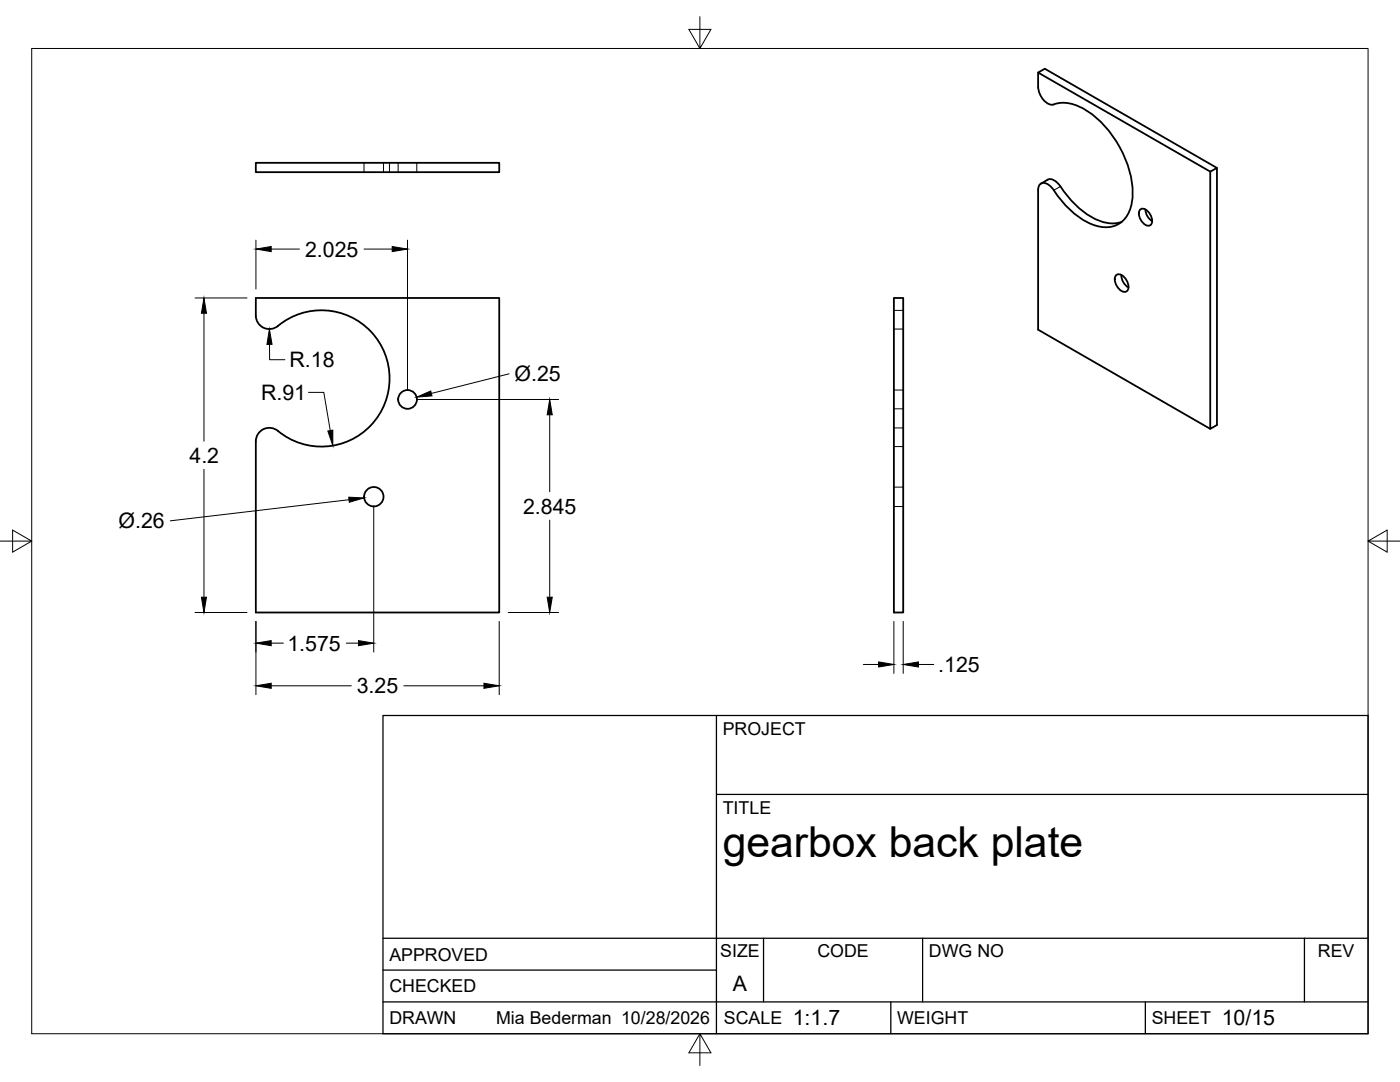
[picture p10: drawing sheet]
<svg xmlns="http://www.w3.org/2000/svg" width="279mm" height="216mm" viewBox="0 0 279 216" stroke-linecap="round" stroke-linejoin="round" font-family="sans-serif">
<!-- layer: Visible -->
<g fill="none" stroke="#000" stroke-width=".36">
<path d="M207.2 17.4v-2.9l1.3-.8 34.4 19.8v51.3l-1.4 .8v-51.4M207.2 14.5l34.3 19.7 1.4-.7M207.2 17.3a3.8 3.8 0 0 0 2.7 3.6l.4-.1M51.1 32.5h48.5v1.9h-48.5zM207.2 37.9v27.9l34.3 19.8M207.8 36.6l1.3-.7a2.25 2.25 0 0 1 2.5 1.3M210.3 20.8a7.3 7.3 0 0 1 6.2 1 21.1 21.1 0 0 1 9.5 17.3 6.3 6.3 0 0 1-3.4 5.9 7.2 7.2 0 0 1-6.1-.9 19.8 19.8 0 0 1-6.6-6.6 1.78 1.78 0 0 0-2.3-.8l-.4 .7v.5M211.6 37.2a16.7 16.7 0 0 0 8.6 7.1 5.9 5.9 0 0 0 3.7 0M51.1 59.5h48.5v62.7h-48.5v-34.1a2.7 2.7 0 0 1 1.5-2.5 2.7 2.7 0 0 1 2.9 .4 13.6 13.6 0 0 0 18.7-1.4 13.6 13.6 0 0 0-.4-18.7 13.6 13.6 0 0 0-18.8-.6 2.7 2.7 0 0 1-3.9-2.3zM178.4 59.5h1.9v62.7h-1.9zM222.7 54.9a1.58 1.58 0 0 1 2.1 1 1.58 1.58 0 0 1-.1 2.3 2.39 2.39 0 0 1-2-3.3zM223.8 54.9a2.96 2.96 0 0 0 1.4 2.5"/>
<path d="M227.5 41.8a1.52 1.52 0 0 1 2.1 1 1.53 1.53 0 0 1-.2 2.2 2.32 2.32 0 0 1-1.9-3.2zM228.6 41.8a2.91 2.91 0 0 0 1.3 2.3"/>
<circle cx="81.3" cy="79.7" r="1.87"/>
<circle cx="74.6" cy="99.1" r="1.94"/>
</g>
<!-- layer: Hidden -->
<g fill="none" stroke="#000" stroke-width=".2">
<path d="M72.6 32.5v1.9M76.5 32.5v1.9M77.7 32.5v1.9M79.5 32.5v1.9M83.2 32.5v1.9M178.4 65.7h1.9M178.4 77.8h1.9M178.4 61.9h1.9M178.4 85.4h1.9M178.4 97.2h1.9M178.4 81.6h1.9M178.4 89.1h1.9"/>
<path d="M178.4 101.1h1.9"/>
</g>
<!-- layer: Visible Narrow -->
<path d="M211.6 37.2l-1.3 .8" fill="none" stroke="#000" stroke-width=".2"/>
<!-- layer: Border -->
<path d="M6.3 9.7h266.7v196.6h-266.7zM139.7 3.3v6.4l2.2-3.8h-4.4l2.2 3.8M0 108h6.3l-3.8-2.2v4.4l3.8-2.2M273 108l3.8 2.2v-4.4l-3.8 2.2h6.4M139.7 206.3l-2.2 3.8h4.4l-2.2-3.8v6.3" fill="none" stroke="#000" stroke-width=".2"/>
<!-- layer: Titleblock -->
<path d="M76.4 142.8h196.6v63.5h-196.6zM143 158.5h130M143 142.8v63.5M76.4 199.9h196.6M76.4 193.6h66.6M76.4 187.2h196.6M152.4 187.2v12.7M177.8 199.9v6.4M184.1 187.2v12.7M228.6 199.9v6.4M260.3 187.2v12.7" fill="none" stroke="#000" stroke-width=".25"/>
<!-- layer: FD_Dimensions -->
<g fill="none" stroke="#000" stroke-width=".2">
<path d="M38.9 59.5h10.4M51.1 47.9v9.8M54.1 49.7h5.7M72.6 49.7h5.7M81.3 47.9v30M40.7 62.5v25.5M53.8 68.7v3.1h3.1M61.6 78.3h3l1.3 7.6M83.1 79.7h28.4M101.6 74.6l-15.5 3.9M40.7 93.6v25.6M69.6 99.7l-35.6 4.2"/>
<path d="M109.7 82.8v15.3M74.6 100.9v29.2M109.7 103.8v15.4M38.9 122.2h10.4M51.1 124v14.6M54.1 136.8h16M54.1 128.3h2.5M69.1 128.3h2.4M80.6 136.8h16M99.6 124v14.6M101.4 122.2h10.1M172.3 132.6h3"/>
<path d="M178.4 124v10.4M180.3 124v10.4M183.3 132.6h3.1"/>
</g>
<g fill="#000" stroke="#000" stroke-width=".2">
<path d="M51.1 49.7l3-.5v1zM78.3 49.2l3 .5-3 .5zM40.7 59.5l.5 3h-1zM53.8 65.7l.5 3h-1zM83.1 79.2l2.9-1.2 .2 1zM65.4 86l1-.2v3.1zM69.6 99.2l3.1 .2-3 .8zM109.7 79.7l.5 3.1h-1zM40.2 119.2h1l-.5 3zM109.2 119.2h1l-.5 3zM51.1 136.8l3-.5v1.1zM51.1 128.3l3-.5v1z"/>
<path d="M71.5 127.8l3.1 .5-3.1 .5zM96.6 136.3l3 .5-3 .6zM175.3 132.1l3.1 .5-3.1 .5zM180.3 132.6l3-.5v1z"/>
</g>
<text font-size="8.5" x="144.3" y="171">gearbox back plate</text>
<g font-size="4.3">
<text x="60.9" y="51.2">2.025</text>
<text x="57.8" y="73.3">R.18</text>
<text x="102.7" y="76.1">Ø.25</text>
<text x="52.1" y="79.8">R.91</text>
<text x="37.8" y="92.4">4.2</text>
<text x="23.7" y="105.4">Ø.26</text>
<text x="104.4" y="102.5">2.845</text>
<text x="57.4" y="129.8">1.575</text>
<text x="187.2" y="134.1">.125</text>
<text x="71.2" y="138.3">3.25</text>
<text x="146.3" y="197.7">A</text>
<text x="158.2" y="204.6">1:1.7</text>
<text x="243.8" y="204.6">10/15</text>
</g>
<g font-size="3.5">
<text x="144.3" y="146.6">PROJECT</text>
<text x="144.3" y="162.3">TITLE</text>
<text x="77.7" y="191.7">APPROVED</text>
<text x="143.7" y="191">SIZE</text>
<text x="163.1" y="191">CODE</text>
<text x="185.4" y="191">DWG NO</text>
<text x="263" y="191">REV</text>
<text x="77.7" y="198">CHECKED</text>
<text x="77.7" y="204.4">DRAWN</text>
<text x="99" y="204.4">Mia Bederman 10/28/2026</text>
<text x="144.5" y="204.4">SCALE</text>
<text x="179" y="204.4">WEIGHT</text>
<text x="229.8" y="204.4">SHEET</text>
</g>
</svg>
